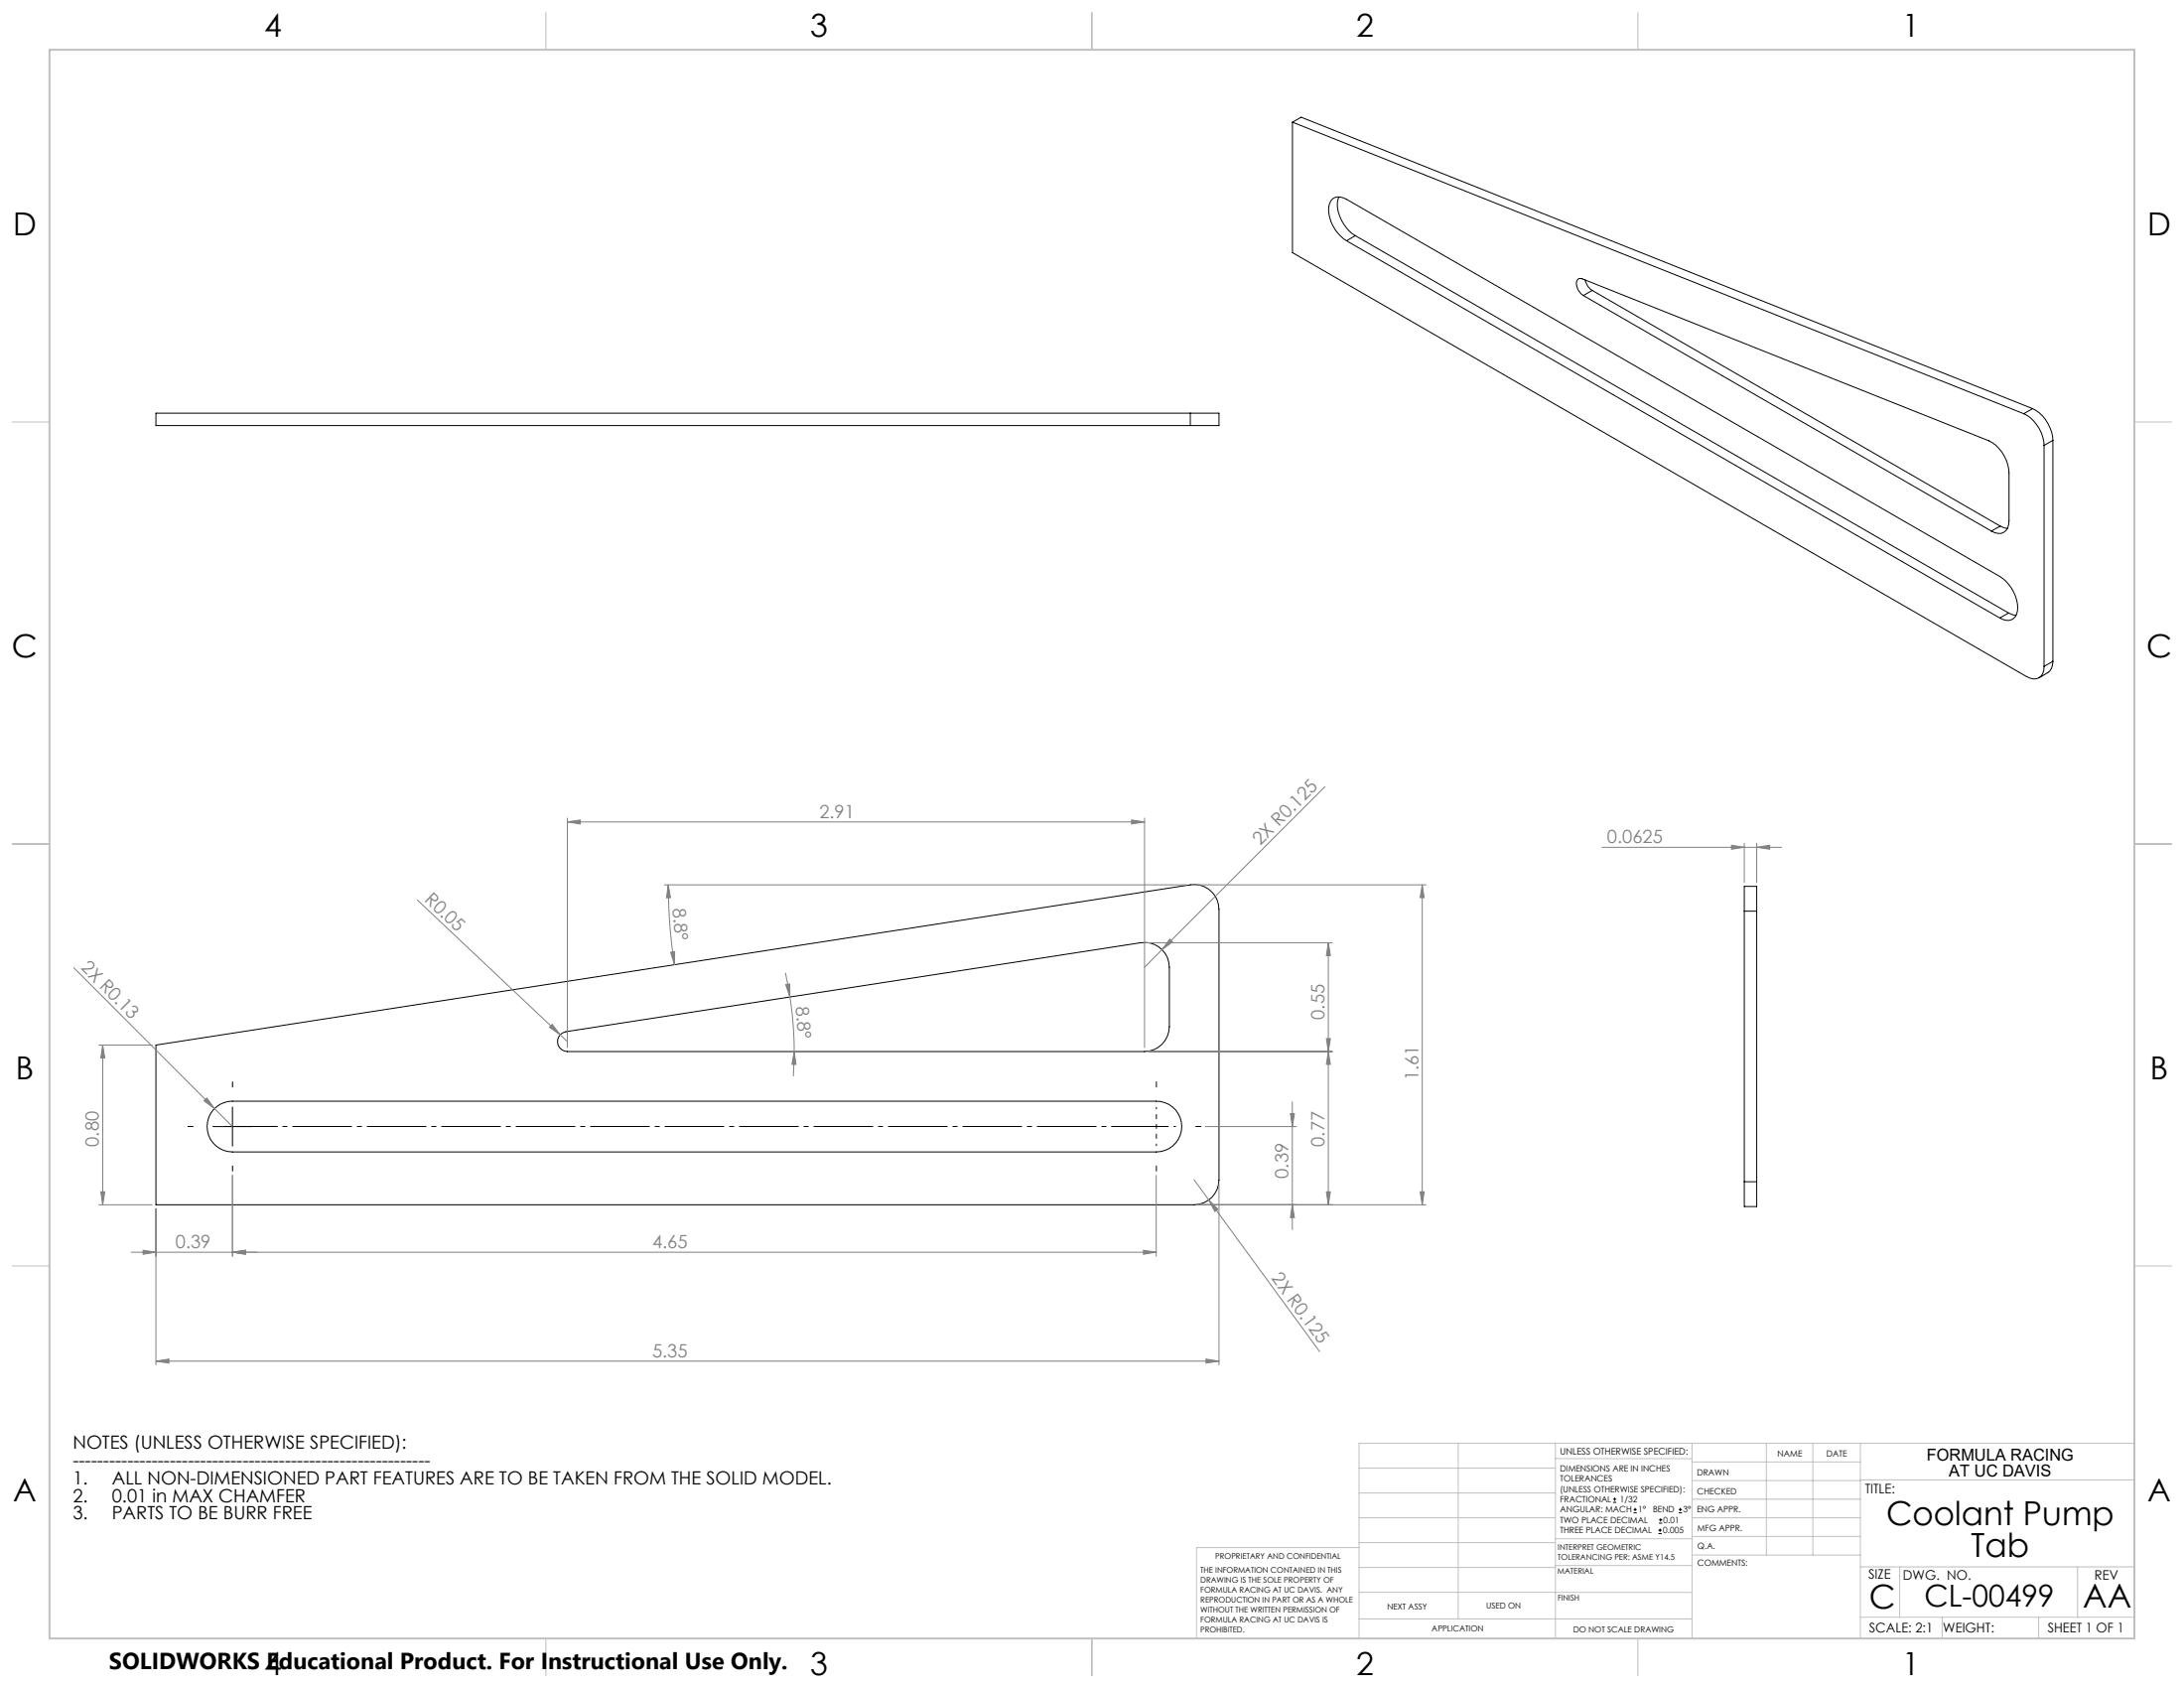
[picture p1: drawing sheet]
<svg xmlns="http://www.w3.org/2000/svg" width="559mm" height="432mm" viewBox="0 0 559 432" stroke-linecap="round" stroke-linejoin="round" font-family="sans-serif">
<g fill="none" stroke="#000" stroke-width=".25">
<path d="M330.7 31.3v33.3l187.8 108.5a2.73 2.73 0 0 0 3.2 .3 2.73 2.73 0 0 0 1.3-2.9M330.7 31.3l187.1 74.5M330.7 31.3l2.2-1.3 187.2 74.5M342.6 50.4a7.3 7.3 0 0 0 1.2 7 8.4 8.4 0 0 0 3 2.9M344.5 61.6a9.7 9.7 0 0 1-4.5-8.8 2.53 2.53 0 0 1 3.7-2.2l168 96.9a9.8 9.8 0 0 1 4.5 8.8 2.7 2.7 0 0 1-1.7 2.3 2.7 2.7 0 0 1-2.8-.5M344.5 61.6l167.2 96.5M346.8 60.3l-2.3 1.3M346.8 60.3l167.1 96.5M405.1 75.6a3.5 3.5 0 0 1-1.5-4l.3-.3h.9l104 41.4a9.6 9.6 0 0 1 5.2 8.2v12.4a2.75 2.75 0 0 1-1.3 2.9 2.75 2.75 0 0 1-3.2-.3M405.1 75.6l104.4 60.3M405.6 71.6a4 4 0 0 0 1.8 2.7M407.4 74.3l-2.3 1.3"/>
<path d="M407.4 74.3l104.4 60.3M304.6 105.7h7.3v3.2h-7.3M304.6 105.7h-264.7v3.2h264.7M304.6 105.7v3.2M517.8 105.8a9.6 9.6 0 0 1 5.2 8.1M520.1 104.5a9.6 9.6 0 0 1 5.2 8.1M520.1 104.5l-2.3 1.3M523 113.9v56.6M525.3 112.6l-2.3 1.3M525.3 112.6v56.6M511.8 134.6l1.8 .6M511.8 134.6l-2.3 1.3"/>
<path d="M513.9 156.8l1.9 .6M513.9 156.8l-2.2 1.3M525.3 169.2a3.3 3.3 0 0 1-1.4 2.9l-2.2 1.3M525.3 169.2l-2.3 1.3M446.3 233.1v-6.4h3.2v6.4M446.3 233.1h3.2M446.3 233.1v69.2M449.5 233.1v69.2M39.9 267.3l264.7-41a6.3 6.3 0 0 1 7.3 6.3v69.2a6.4 6.4 0 0 1-6.4 6.4h-265.6zM143.4 264.6l1.4-.7 147.1-22.7a6.3 6.3 0 0 1 7.3 6.2v15.2a6.4 6.4 0 0 1-6.4 6.4h-147.6a2.55 2.55 0 0 1-2.4-1.6 2.55 2.55 0 0 1 .6-2.8zM54.5 288.2h10M54.5 284a6.4 6.4 0 0 1 5-2.3h236.3a6.5 6.5 0 0 1 6.6 6.5 6.5 6.5 0 0 1-6.6 6.5h-236.3a6.5 6.5 0 0 1-5.9-3.8 6.5 6.5 0 0 1 .9-6.9z"/>
<path d="M59.5 283.2v10M446.3 302.3v6.3h3.2v-6.3M446.3 302.3h3.2M412.7 384.3h.9M412.7 383.5h.9M413.1 383.1v.8M418 387h.8M418 386.2h.8M418.4 385.7v.9M424.3 392.3h.9M424.3 391.4h.9M424.5 389.6h.8"/>
<path d="M424.5 388.8h.8M424.7 391v.9M424.9 388.4v.8M429.5 387h.9M429.5 386.2h.9M429.9 385.7v.9"/>
</g>
<g fill="none" stroke="#808080" stroke-width=".25">
<path d="M145.2 210.3l3.3-.5v1zM145.2 209.3v58.7M145.2 210.3h147.6M289.5 209.8l3.3 .5-3.3 .5zM292.8 209.3v58.7M339 201.2l-41.7 41.7M409.9 216.7h45.9M443 216.2l3.3 .5-3.3 .5zM446.3 215.7v10M449.5 216.7l3.3-.5v1zM449.5 215.7v10M106.8 230.2l36.5 34.5"/>
<path d="M170 226.3h133.6M171 226.3l.6 3.3-1.1 .1zM171 226.3l.1 3.5a120.9 120.9 0 0 0 1.5 17M305.5 226.3h59.4M363.9 226.3l.5 3.3h-1zM363.9 226.3v81.9M18.9 247.5l36 36.1M171.6 243.6l1-.2v3.4zM200.9 248.8l1.2 6.3M201 251.9l1.1-.2v3.4zM202.1 255.1l.7 5.5 .4 8.4M292.8 241.2h48.1"/>
<path d="M297.3 242.9l-4.5 4.5M299.3 240.2l.7 .7-2.7 2zM339.9 241.2l.5 3.2h-1zM339.9 241.2v67M25.3 267.3h13.6M26.3 267.3l.5 3.3h-1zM26.3 267.3v40.9M141.3 262l2 2.7-2.7-1.9zM143.3 264.7l1.9 1.8M203.2 269l.5 3.3h-1.1zM203.2 269l-.2 6.3M293.8 269h47.1"/>
<path d="M339.4 265.7h1l-.5 3.3zM339.9 269l.5 3.3h-1zM52.2 281.6l.7-.7 2 2.7zM54.9 283.6l4.6 4.6M308.4 288.2h23.3M330.2 284.9h1l-.5 3.3zM330.7 281.8v32.7M25.3 308.2h13.6M25.8 304.9h1l-.5 3.3zM36.6 319.8l3.3 .5-3.3 .6zM39.9 309.2v40M59.5 300.7v20.6"/>
<path d="M292.6 319.8l3.2 .5-3.2 .6zM295.8 300.7v20.6M305.5 301.8l32.1 44M306.5 308.2h58.4M309.3 307l2.3 2.3-.8 .6zM311.9 302.8v46.4M330.7 308.2l.5 3.3h-1zM339.4 304.9h1l-.5 3.3zM363.4 304.9h1l-.5 3.3zM33.5 320.3h262.3M59.5 320.3l3.3-.5v1.1zM39.9 348.2l3.3-.5v1z"/>
<path d="M39.9 348.2h272M308.6 347.7l3.3 .5-3.3 .5z"/>
</g>
<path d="M57.5 288.2h240.4" fill="none" stroke="#000" stroke-width=".25" stroke-dasharray="15.2 1.3 1.3 1.3" stroke-dashoffset="1.7" stroke-linecap="butt"/>
<path d="M59.5 278.2v-1.5M295.9 278.2v-1.5M49.5 288.2h-1.5M59.5 298.2v1.5M69.5 288.2h1.5M285.9 288.2h-1.5M295.9 298.2v1.5M305.9 288.2h1.5" fill="none" stroke="#000" stroke-width=".25" stroke-dasharray="15.2 1.3 1.3 1.3" stroke-linecap="butt"/>
<path d="M295.9 288.2h5M295.9 288.2v-5M295.9 288.2h-5M295.9 288.2v5" fill="none" stroke="#000" stroke-width=".25" stroke-dasharray="15.2 1.3 1.3 1.3" stroke-dashoffset="14.6" stroke-linecap="butt"/>
<g fill="none" stroke="#c0c0c0" stroke-width=".25">
<path d="M139.7 3.2v9.5M279.4 3.2v9.5M419.1 3.2v9.5M3.1 107.9h9.6M546.1 107.9h9.5M3.1 215.9h9.6M546.1 215.9h9.5M3.1 323.8h9.6M546.1 323.8h9.5M347.7 375.6h50.3M373.1 369.2v44.9M398 369.2v49.9"/>
<path d="M398 373.1h34.9M432.9 369.2v49.9M432.9 378.7h43.1M432.9 374h43.1M451.9 369.2v28.6M463.8 369.2v28.6M476 369.2v49.9M476 378.6h70.1M546.1 369.2h-198.4v49.9M347.7 394.6h50.3M347.7 388.3h50.3M347.7 381.9h50.3"/>
<path d="M347.7 395.9h-41.6v23.2M398 393.6h35M432.9 383.5h43.1M432.9 388.3h43.1M432.9 393h43.1M433 397.8h43M139.7 419.1v9.6M279.4 419.1v9.6M347.7 414.1h85.2M347.7 401h50.3M347.7 407.3h50.3M398 407.4h34.9"/>
<path d="M398 400.5h35M419.1 419.1v9.6M476 413.7h70.1M476 400.8h70.1M486.1 400.8v12.9M496.9 413.7v5.4M521.6 413.7v5.4M531.6 400.8v12.9"/>
</g>
<path d="M12.7 12.7h533.4v406.4h-533.4z" fill="none" stroke="#c0c0c0" stroke-width=".5"/>
<g fill="#808080">
<path d="M52.2 281.6l.7-.7 2 2.7z"/>
<path d="M141.3 262l2 2.7-2.7-1.9z"/>
<path d="M299.3 240.2l.7 .7-2.7 2z"/>
<path d="M309.3 307l2.3 2.3-.8 .6z"/>
<path d="M203.2 269l.5 3.3h-1.1zM201 251.9l1.1-.2v3.4z"/>
<path d="M292.6 319.8l3.2 .5-3.2 .6zM59.5 320.3l3.3-.5v1.1z"/>
<path d="M36.6 319.8l3.3 .5-3.3 .6zM59.5 320.3l3.3-.5v1.1zM39.9 348.2l3.3-.5v1zM308.6 347.7l3.3 .5-3.3 .5zM443 216.2l3.3 .5-3.3 .5zM449.5 216.7l3.3-.5v1z"/>
<path d="M145.2 210.3l3.3-.5v1zM289.5 209.8l3.3 .5-3.3 .5z"/>
<path d="M26.3 267.3l.5 3.3h-1zM25.8 304.9h1l-.5 3.3zM363.9 226.3l.5 3.3h-1zM363.4 304.9h1l-.5 3.3zM330.2 284.9h1l-.5 3.3zM330.7 308.2l.5 3.3h-1zM339.9 241.2l.5 3.2h-1zM339.4 265.7h1l-.5 3.3zM339.9 269l.5 3.3h-1zM339.4 304.9h1l-.5 3.3z"/>
<path d="M171 226.3l.6 3.3-1.1 .1zM171.6 243.6l1-.2v3.4z"/>
</g>
<g font-size="8.5">
<text x="482.6" y="390.1">Coolant Pump</text>
<text x="504.3" y="398.2">Tab</text>
<text x="478.3" y="411.4">C</text>
<text x="532.9" y="411.3">AA</text>
</g>
<g font-size="8.1">
<text x="67.6" y="9.3">4</text>
<text x="207.3" y="9.3">3</text>
<text x="347" y="9.3">2</text>
<text x="486.7" y="9.3">1</text>
<text x="3.3" y="60.1">D</text>
<text x="549.4" y="60.1">D</text>
<text x="3" y="168">C</text>
<text x="549.1" y="168">C</text>
<text x="4" y="276">B</text>
<text x="550.1" y="276">B</text>
<text x="3.3" y="383.9">A</text>
<text x="549.4" y="383.9">A</text>
<text x="67.6" y="428.4">4</text>
<text x="207.3" y="428.4">3</text>
<text x="347" y="428.4">2</text>
<text x="486.7" y="428.4">1</text>
</g>
<text font-size="7.8" x="492.4" y="411.1">CL-00499</text>
<text font-size="5.9" x="27.9" y="427">SOLIDWORKS Educational Product. For Instructional Use Only.</text>
<g font-size="4.7" fill="#808080">
<text x="209.6" y="209.2">2.91</text>
<text x="411.2" y="215.7">0.0625</text>
<text x="322.4" y="216.4" transform="rotate(-45 322.4 216.4)">2X R0.125</text>
<text x="108.5" y="230.4" transform="rotate(43 108.5 230.4)">R0.05</text>
<text x="172.1" y="232.3" transform="rotate(86 172.1 232.3)">8.8°</text>
<text x="20.5" y="247.7" transform="rotate(45 20.5 247.7)">2X R0.13</text>
<text x="203.6" y="257.6" transform="rotate(85 203.6 257.6)">8.8°</text>
<text x="338.9" y="260.8" transform="rotate(-90 338.9 260.8)">0.55</text>
<text x="362.9" y="276.4" transform="rotate(-90 362.9 276.4)">1.61</text>
<text x="25.3" y="293.3" transform="rotate(-90 25.3 293.3)">0.80</text>
<text x="338.9" y="293.3" transform="rotate(-90 338.9 293.3)">0.77</text>
<text x="329.7" y="301.4" transform="rotate(-90 329.7 301.4)">0.39</text>
<text x="44.9" y="319.3">0.39</text>
<text x="166.9" y="319.3">4.65</text>
<text x="325.2" y="327" transform="rotate(54 325.2 327)">2X R0.125</text>
<text x="166.9" y="347.1">5.35</text>
</g>
<g font-size="4.7">
<text x="18.6" y="370.6">NOTES (UNLESS OTHERWISE SPECIFIED):</text>
<text x="18.6" y="375.2">-----------------------------------------------------------</text>
<text x="18.6" y="379.7">1.</text>
<text x="28.6" y="379.7">ALL NON-DIMENSIONED PART FEATURES ARE TO BE TAKEN FROM THE SOLID MODEL.</text>
<text x="18.6" y="384.2">2.</text>
<text x="18.6" y="388.7">3.</text>
<text x="28.6" y="384.2">0.01 in MAX CHAMFER</text>
<text x="28.6" y="388.7">PARTS TO BE BURR FREE</text>
</g>
<g font-size="4.2">
<text x="493" y="373.5">FORMULA RACING</text>
<text x="498.7" y="377.8">AT UC DAVIS</text>
</g>
<g font-size="3.4">
<text x="477.2" y="381.9">TITLE:</text>
<text x="478.1" y="404">SIZE</text>
<text x="486.9" y="404">DWG. NO.</text>
<text x="535.9" y="404.1">REV</text>
<text x="478.2" y="417.6">SCALE: 2:1</text>
<text x="497.1" y="417.7">WEIGHT:</text>
<text x="523.9" y="417.6">SHEET 1 OF 1</text>
</g>
<text font-size="2.4" x="399.2" y="372.1">UNLESS OTHERWISE SPECIFIED:</text>
<g font-size="2.2">
<text x="399.2" y="376.4">DIMENSIONS ARE IN INCHES</text>
<text x="434.2" y="377.3">DRAWN</text>
<text x="454.8" y="372.5">NAME</text>
<text x="467.3" y="372.6">DATE</text>
<text x="399.2" y="379">TOLERANCES</text>
<text x="399.2" y="381.7">(UNLESS OTHERWISE SPECIFIED):</text>
<text x="434.3" y="382.2">CHECKED</text>
<text x="399.2" y="384.3">FRACTIONAL</text>
<text x="399.2" y="387">ANGULAR: MACH</text>
<text x="399.2" y="389.6">TWO PLACE DECIMAL</text>
<text x="414.5" y="384.3">1/32</text>
<text x="419.1" y="387">1°</text>
<text x="422.9" y="387">BEND</text>
<text x="425.6" y="389.6">0.01</text>
<text x="430.6" y="387">3°</text>
<text x="434.2" y="386.8">ENG APPR.</text>
<text x="399.2" y="392.3">THREE PLACE DECIMAL</text>
<text x="425.5" y="392.3">0.005</text>
<text x="434.3" y="391.6">MFG APPR.</text>
<text x="434.3" y="396.3">Q.A.</text>
<text x="434.3" y="400.5">COMMENTS:</text>
</g>
<g font-size="2.1">
<text x="354.9" y="411.6">NEXT ASSY</text>
<text x="380.3" y="411.6">USED ON</text>
<text x="366.3" y="417.4">APPLICATION</text>
<text x="402.5" y="417.5">DO NOT SCALE DRAWING</text>
</g>
<g font-size="2">
<text x="310.9" y="398.8">PROPRIETARY AND CONFIDENTIAL</text>
<text x="398.6" y="396.5">INTERPRET GEOMETRIC</text>
<text x="398.6" y="399">TOLERANCING PER: ASME Y14.5</text>
<text x="307.2" y="402.4">THE INFORMATION CONTAINED IN THIS</text>
<text x="307.2" y="404.9">DRAWING IS THE SOLE PROPERTY OF</text>
<text x="307.2" y="407.5">FORMULA RACING AT UC DAVIS. ANY</text>
<text x="398.5" y="402.6">MATERIAL</text>
<text x="307.2" y="410">REPRODUCTION IN PART OR AS A WHOLE</text>
<text x="307.2" y="412.5">WITHOUT THE WRITTEN PERMISSION OF</text>
<text x="398.5" y="409.4">FINISH</text>
<text x="307.2" y="415">FORMULA RACING AT UC DAVIS IS</text>
<text x="307.2" y="417.6">PROHIBITED.</text>
</g>
</svg>
